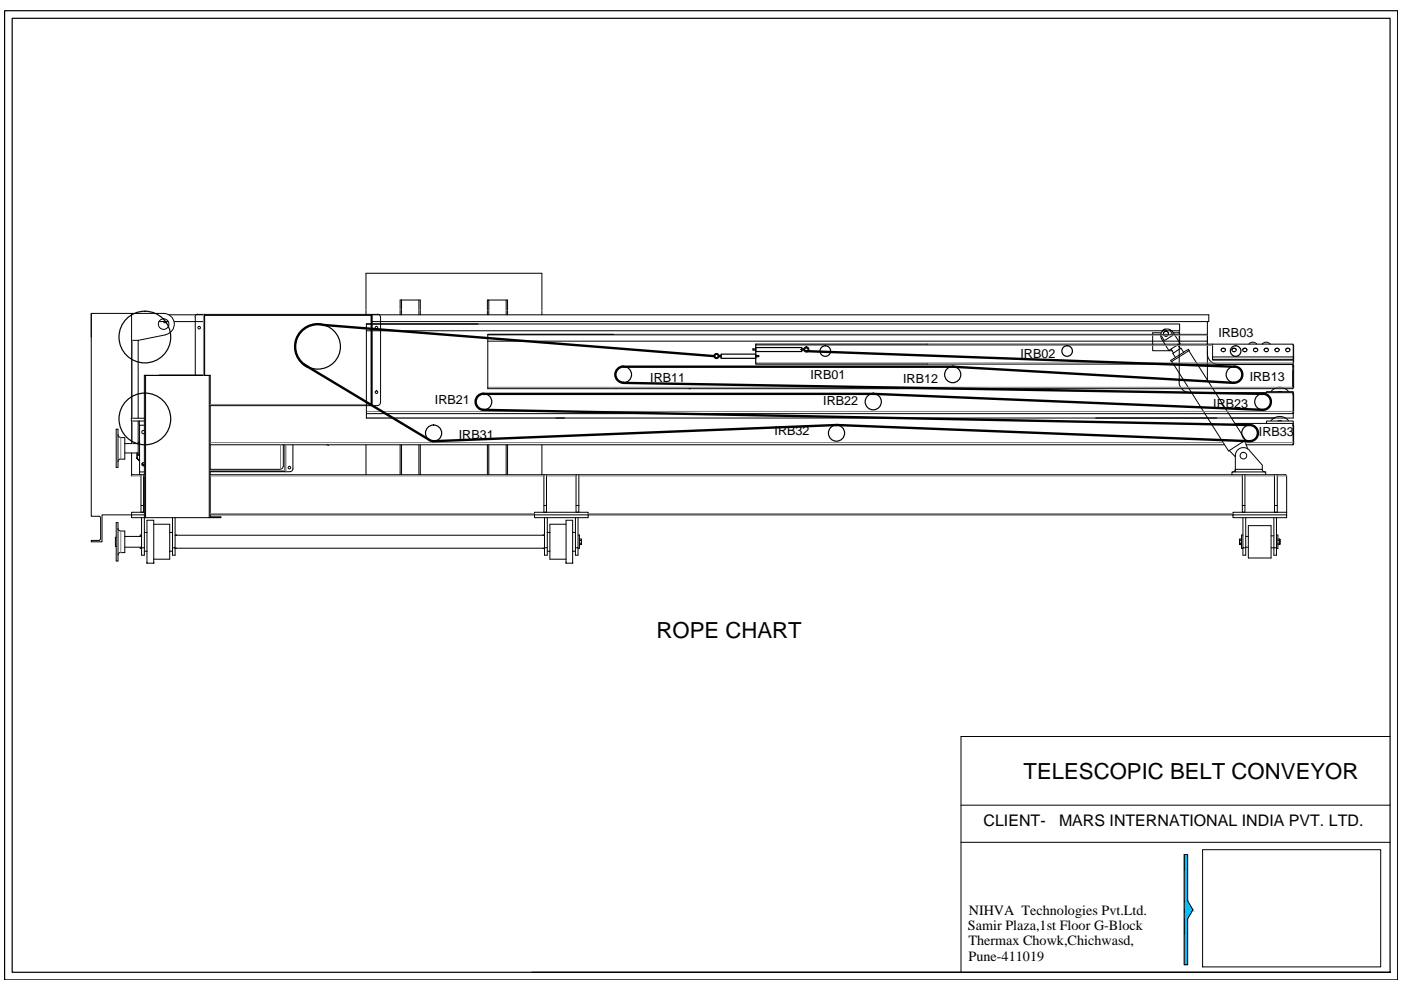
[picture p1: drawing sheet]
<svg xmlns="http://www.w3.org/2000/svg" width="297mm" height="210mm" viewBox="0 0 297 210" stroke-linecap="round" stroke-linejoin="round" font-family="sans-serif">
<!-- layer: 0 -->
<g fill="none" stroke="#000" stroke-width=".21">
<path d="M19.3 66.4v5.1M27.9 66.4h6.8a2.26 2.26 0 0 1 2.2 2.1 2.26 2.26 0 0 1-1.8 2.4M29.3 72.2v16.5M30.6 79.6h.3zM30.6 79.6v30.2h.3M30.9 79.6h13.5h-13.5M30.9 79.6v30.2M33.7 68.2h2M34.6 68.2l.4 .2 .4-.2M35.2 71l-5.9 1.2h-1.4M35.8 66.7h7.3M36.9 68.2h6.2"/>
<path d="M41.4 67.2v12.3M41.9 66.6l-.3 .1-.2 .5M42 66.7h1.3M43.3 79.5l-9.6 .1M43.3 66.9v12.7M43.4 66.7h35.3M44.4 79.6h.2h-.2v30.2h-13.5M44.6 79.6v30.2h-.2M77.6 65.6v-7.7h37.3v7.8M77.6 65.8v.9M77.7 70.1h172.4v-1.4h-172.4v19.9M78.7 66.9v-.2v.2h-35.4v-.2l.1 12.9"/>
<path d="M78.7 66.7h.2v19.3h-.2M78.9 66.7h177.4v1.5h-177.4M78.9 66.7h1.2M80.1 66.6l.3 .1 .2 .5M80.7 67.2v18.2M84.8 65.8v.9M85.1 63.6h4v2M85.1 63.6h-.3v2M85.1 63.6v2M85.1 65.8v.9M88.8 63.6v2M88.8 65.8v.9"/>
<path d="M89.1 65.8v.9M103.3 65.7v-2.1h.3v2.1M103.3 65.9v.8M103.4 70.9h152.6v1.4h-152.6M103.4 70.9v11.5h43M103.4 70.9h26.7M103.6 63.6h4v2.1M103.6 65.9v.8M107.3 63.6v2.1M107.3 65.9v.8M107.6 65.9v.8M114.9 65.9v.8"/>
<path d="M196.7 73h60.4M246.2 70.6h-1.8v3.8h4.1M246.5 70.2a1.43 1.43 0 0 1 2.2 .2l1.5 2.4-2.4 1.5-1.6-2.7v-.9zM247.1 69.8l-.7 .4M247.9 69.8l.8 1.3-1.5 .9-.4 .2-.7-1.2M248.2 76.4l3.7-2.3 .2 .2-3.7 2.4zM248.3 74l.5 .8M248.8 70.6h1.3v2.1M249.7 73.1l.5 .8M250 70.1v10.9M250.1 72.9v.8M251 74.7l-.6-.9-.8 .5-.9 .6 .5 .9"/>
<path d="M252.1 74.4l12 18.9-2.8 1.8-.8 .5-12-18.9M256 75a2.26 2.26 0 0 0 2.3 2.2M256 68.2v12.4M257.1 75.7h17.1v.5h-17.1zM257.1 76.2v.2h17.1v-.2M257.1 73h17.1v2.7M257.1 73v2.7M258.3 77.3h15.8v5.1h-128M258.9 74.2l.3-.3h.5l.1 .3M261.2 74.2l.3-.3h.5l.1 .3M263.5 74.2l.3-.3h.4l.2 .3M265.8 74.2l.1-.3h.2a.39 .39 0 0 1 .6 .3"/>
<path d="M266.5 72.9a1.08 1.08 0 0 0-1.7 0M268 74.2l.4-.3h.3l.2 .3M269.3 72.9a1.08 1.08 0 0 0-1.7 0M270.3 74.2l.3-.3h.5l.1 .3M272.6 74.2l.3-.3h.4l.2 .3M274.1 77.3l.2 .3M274.1 77.6h.2v4.3M274.1 78.6v3.3h.2M274.1 77.8h.2M274.2 73.2l.1 .3-.1 3.5M274.2 76.4v.8h-77.5M24.6 91h.4v8.1h-.4z"/>
<path d="M25 92.2l.3 .5 1.2 .1v4.6h-.9M25.6 97.3l-.3 .1-.3 .5M26.5 94.1h2.8M26.5 96h2.8M27.9 88.7v5.4M27.9 88.7h2.7M27.9 89.3h2.7M27.9 88.7v-22.3h-8.6v43.1h1.7l.3 .2M27.9 96v4.9M29 97.1l.1 .1M29 96v1.1l.1-1.1M29.1 96.5h.5"/>
<path d="M29.1 97.2l.5 .6M29.1 97.2l.5 .5M29.3 93.8h.3M29.3 89.3v7h.3M29.5 89.3l.1 .9M30.1 98.3l.5 .5M30.2 98.2l.4 .5-.4-.4M30.6 91.3a.36 .36 0 0 0-.5 .3 .36 .36 0 0 0 .5 .3M30.6 98.1a.36 .36 0 0 0-.5 .3 .36 .36 0 0 0 .5 .3M30.6 90.2h-1v9.9h1M44.6 86h34.1M44.6 99.9h15.8"/>
<path d="M44.6 94.3h215M60.1 94.3l-.1 4.6-.3 .5-15.1 .1M60.4 94.3v5.7h1.2M62.1 99.4l-.3 .5-.3 .1M62.1 94.3v5.1M69.3 94.3l.4 .1M77.6 94.3v6.4M77.7 87.7h196.5M78.7 85.8v.2v-19.1v18.9M78.9 86h1.2M80.6 85.4l-.2 .5-.3 .1M84.8 94.3v6.4"/>
<path d="M85.1 94.3v6.4M88.8 94.3v6.4M89.1 94.3v6.4M103.3 94.3v6.4M103.6 94.3v6.4M107.3 94.3v6.4M107.6 94.3v6.4M114.9 94.3v6.4M250 80.9a2.26 2.26 0 0 0 2.2 2.3M252.3 83.3h21.9M260.6 95.5l1.3 1.3M261.8 89.8h12.4"/>
<path d="M263.9 93.5l.6 1.7M267.6 99.5l.3 .5 .3 .1M268.5 89.8v-.5h5.7v.5M268.5 83.3v-.3h5.7v4.2M271.7 89.2h-.8M271.7 83.1h-.8M273.2 89.2a2.35 2.35 0 0 0-3.7 0M273.2 83a2.35 2.35 0 0 0-3.7 0M274.1 83.5l.1 .2M274.1 83.4l.2 .3M274.2 89.8l-.1 4.5 .2-.3v-3.7l-.2-.2 .1 .2M274.2 94.2l-10 .1"/>
<path d="M274.2 83.7l-.1 4M274.2 87.6v1h-156.3M274.3 83.7v3.7l-.2 .2M274.3 81.9v.2h-.2M274.3 82l-.2 .4M21.3 114.3l-.3 .2M21.3 109.8v4.5M24.6 113.9h-.1v2h.1M24.6 110.8h.4v8.1h-.4zM25 112l.3 .5 1.2 .1v4.6h-1.2l-.3 .5M26.5 116h3.5M26.5 113.7h3.5"/>
<path d="M28.1 100.6l-.2 .3M28.2 100.7h1.4M29.6 100.1v.6h1M29.7 116v.3h.3M29.9 100.7v6.5h.5v-6.5M29.9 107.2v1.4h.5v-1.4M30 116.1v1.6h.6v-1.6M30 113.4h-.3v.3M30.6 109.2h-2.7v.6h2.7v6.3h-.6v-6.3M30.6 108.6h-2.7v.6h-6.3v5.7h-2.3v-.3h1.7M30.6 112.9h.6M30.6 116.9h.6"/>
<path d="M31.2 112.9v4M31.2 112.9v-2.6h1.4v9.1M31.2 119.4h.1M31.2 119.4h1.4M31.2 116.9v2.5M32.6 119.4h.1M32.6 111.2h3.4v7.4h-3.4M36 112.9h.6M36 116.9h.6M36.6 109.8v6.3h.5v-6.3M36.6 116.1v1.6h.5v-1.6M37.1 116.2h78.3"/>
<path d="M37.1 113.5h78.3M37.1 113.4l.3 .1M37.4 116.2l-.3 .1M44.6 109.6h2.1v.2h-2.1M44.6 100h15.8M44.6 109.2h68.7M44.6 100.7h70.7M46.7 109.6h.2v.2h-.2M113.3 109.2h11.4v.6h-11.4zM113.3 109.2v-.6h11.4v.6h136.7M115.1 116.2l.3 .1M115.3 107.2h.6v1.4h-.6z"/>
<path d="M115.3 107.2v-6.5h.6v6.5M115.4 109.8v6.3h.6v-6.3M115.4 116.1v1.6h.6v-1.6M115.4 113.4l-.3 .1M115.9 100.7h6.2M116 112.9h.6M116 116.9h.6M116.6 112.9v4M116.6 116.9v1.7h3.4M120 119.4h.1M120 119.4v-9.1h1.4v9.1M120 119.4h1.4"/>
<path d="M120 111.2h-3.4v1.7M121.4 119.4h.1M121.4 112.9h.6M121.4 116.9h.6M122 109.8v6.3h.6v-6.3M122 116.1v1.6h.6v-1.6M122.1 107.2h.6v1.4h-.6zM122.1 107.2v-6.5h.6v6.5M122.6 113.4h.3v2.9h-.3M122.7 100.7h140.7M122.9 114.3h.3l.1 .1-.1-.1M122.9 115.5h.3l.1-.2-.1 .2"/>
<path d="M122.9 115.2h.3M122.9 114.6h.3M123.3 114.4v.9zM261.2 100.7v-.6h7.2v.6M261.3 100.1l.3-.1 .3-.5h5.7v-.9l-2.7-3.1a1.71 1.71 0 0 0-1.9-.5 1.71 1.71 0 0 0-1.1 1.6v3.5M261.4 109.2h11.4v.6h-11.4zM261.4 109.2v-.6h11.4v.6M262.8 114.3v.6v-.6h.4M262.8 115.2v-.3v.4v-.1h.4M262.8 115.5v-.2v.2h.4M262.8 114.6h.4M263.4 100.7h.5v7.9h-.5z"/>
<path d="M263.4 107.2h.5M263.5 113.4h-.3v2.9h.3M263.5 109.8v6.3h.6v-6.3M263.5 116.1v1.6h.6v-1.6M263.9 100.7h6.3M264.1 116h.6M264.1 113.7h.6M264.7 111.4h4.8v6.9h-4.8zM269.5 116.1h.6v1.6h.5v-1.6M269.5 113.6h.6M270.1 109.8v6.3h.5v-6.3M270.2 107.2h.6v1.4h-.6z"/>
<path d="M270.2 107.2v-6.5h.6v6.5M270.6 113.4h.3v2.9h-.3M270.8 100.7h1.7M270.9 115.5l.5-.1v-.5l-.1 .6M270.9 114.3h.4l.1 .1M270.9 115.2h.4M270.9 114.6h.4M271.3 114.3l.1 .1M271.4 114.4v.5zM272.5 100.6l.3 .3M272.8 100.9v7.7M294.7 156.2h-90.9v49.9"/>
<path d="M203.8 170.7h90.9M203.8 178.6h90.9M251.1 181.2h.7v9.8l1.1 1.9-1.1 1.9v9.7h-.7zM255 180.2h37.7v24.8h-37.7z"/>
<circle cx="34.7" cy="68.7" r="1.12"/>
<circle cx="42.2" cy="69.5" r=".28"/>
<circle cx="79.8" cy="69.5" r=".28"/>
<circle cx="247.2" cy="70.7" r=".53"/>
<circle cx="259.4" cy="74.1" r=".43"/>
<circle cx="261.7" cy="74.1" r=".43"/>
<circle cx="263.9" cy="74.2" r=".41"/>
<circle cx="266.2" cy="74.1" r=".43"/>
<circle cx="268.5" cy="74.1" r=".43"/>
<circle cx="270.8" cy="74.1" r=".43"/>
<circle cx="273.1" cy="74.1" r=".43"/>
<circle cx="61.4" cy="99.2" r=".28"/>
<circle cx="79.8" cy="83.1" r=".28"/>
<circle cx="263.6" cy="96.6" r=".7"/>
</g>
<g fill="none" stroke="#808080" stroke-width=".21">
<path d="M28.1 72.2v16.5M43.1 66.7v12.8M103.4 71.1h152.6M160.2 73.2h96.9M160.2 76.9h114M266 73h-.8M268.9 73h-.8M25.6 92.8v4.6M28.1 89.3v4.8M44.6 85.8h34.1M44.6 99.8h15.8M44.6 93.8h214.7"/>
<path d="M59.5 94.3v5.2M60.6 94.3v5.7M77.7 87.2h196.5M103.4 82.1h170.7M264 93.8h10.2M25.6 112.6v4.6M27.9 100.9h2M30.4 100.9h.2M44.6 108.9h68.7M44.6 100.9h70.7M115.9 100.9h6.2M122.7 100.9h140.7"/>
<path d="M124.7 108.9h136.7M263.9 100.9h6.3M270.8 100.9h2"/>
</g>
<g fill="none" stroke="#000" stroke-width=".25">
<path d="M1 2.3h295.3v205.5h-295.3zM2.6 3.9h292.1v202.2h-292.1zM77.7 68.7h23.6M152.4 75.4h.5v.2h-.5zM152.9 75.1h7.3v.9h-7.3zM160.2 73.7h9.8v.8h-9.8zM160.2 74h-.6v.2h.6M160.2 75.4h.7v.2h-.7M169.8 74.1h.2M170 74h.4v.2h-.4M196.7 73h-36.5v4.2h36.5M77.7 88.6h42"/>
<path d="M190.2 82.4h.1M232.3 88.6h25.7M112.7 206.1h182"/>
<circle cx="30.7" cy="71.5" r="5.5"/>
<circle cx="67.4" cy="73.5" r="4.8"/>
<circle cx="132.2" cy="79.4" r="1.71"/>
<circle cx="151.9" cy="75.5" r=".53"/>
<circle cx="151.9" cy="75.5" r=".36"/>
<circle cx="171" cy="74.1" r=".53"/>
<circle cx="171" cy="74.1" r=".36"/>
<circle cx="175" cy="74.4" r="1.12"/>
<circle cx="202" cy="79.4" r="1.71"/>
<circle cx="226.3" cy="74.4" r="1.12"/>
<circle cx="261.7" cy="79.4" r="1.71"/>
<circle cx="262" cy="74.4" r="1.12"/>
<circle cx="30.7" cy="88.8" r="5.5"/>
<circle cx="91.9" cy="91.8" r="1.71"/>
<circle cx="102.6" cy="85.2" r="1.71"/>
<circle cx="177.4" cy="91.8" r="1.71"/>
<circle cx="185.1" cy="85.2" r="1.71"/>
<circle cx="265" cy="91.8" r="1.71"/>
<circle cx="267.7" cy="85.2" r="1.71"/>
</g>
<g fill="none" stroke="#000" stroke-width=".51">
<path d="M64.4 77.2l26.6 16.1 .8 .2 85.5-3.4M68.6 68.9a4.8 4.8 0 0 0-5.7 2.9 4.8 4.8 0 0 0 2.4 6M68.7 68.9l82.7 6.6M132.2 77.7a1.71 1.71 0 0 0-1.7 1.7 1.71 1.71 0 0 0 1.7 1.7M132.2 77.8h69.8l59.6 3.4M170.9 74.5l90.8 3.3M202 77.7h.2M261.7 77.7a1.71 1.71 0 0 1 1.7 1.8 1.71 1.71 0 0 1-1.8 1.6M102.6 83.5a1.71 1.71 0 0 0-1.8 1.7 1.71 1.71 0 0 0 1.7 1.7l162.5 3.2a1.72 1.72 0 0 1 1.7 1.8 1.72 1.72 0 0 1-1.8 1.6l-87.4-3.4M102.6 83.5h82.6M132.2 81.2l135.6 2.3M177.4 90.1h-.1"/>
<path d="M185.1 83.5h.1M267.8 83.5a1.71 1.71 0 0 1 1.7 1.7 1.71 1.71 0 0 1-1.8 1.7l-82.4-3.4"/>
</g>
<g fill="#00bfff" stroke="#00bfff" stroke-width=".21">
<path d="M251.1 181.2v9.8h.7zM251.1 181.2h.7v9.8z"/>
<path d="M251.1 191v1.9h1.8zM251.1 191h.7l1.1 1.9z"/>
<path d="M251.1 192.9v1.9h.7zM251.1 192.9h1.8l-1.1 1.9z"/>
<path d="M251.1 194.8v9.7h.7zM251.1 194.8h.7v9.7z"/>
</g>
<g font-size="4.7">
<text x="139.2" y="135.4">ROPE CHART</text>
<text x="217" y="165.1">TELESCOPIC BELT CONVEYOR</text>
</g>
<g font-size="3.4">
<text x="208.5" y="175.2">CLIENT-</text>
<text x="224.5" y="175.2">MARS INTERNATIONAL INDIA PVT. LTD.</text>
</g>
<g font-size="3">
<text x="205.2" y="197.2">Samir Plaza,1st Floor G-Block</text>
<text x="205.4" y="194">NIHVA Technologies Pvt.Ltd.</text>
<text x="205.3" y="200.4">Thermax Chowk,Chichwasd,</text>
<text x="205.4" y="203.7">Pune-411019</text>
</g>
<g font-size="2.7">
<text x="258.3" y="71.4">IRB03</text>
<text x="216.4" y="76">IRB02</text>
<text x="137.9" y="81">IRB11</text>
<text x="171.8" y="80.4">IRB01</text>
<text x="191.5" y="81.2">IRB12</text>
<text x="265" y="80.8">IRB13</text>
<text x="92.2" y="85.7">IRB21</text>
<text x="174.5" y="86">IRB22</text>
<text x="257.2" y="86.5">IRB23</text>
<text x="97.3" y="93.1">IRB31</text>
<text x="164.2" y="92.3">IRB32</text>
<text x="266.9" y="92.5">IRB33</text>
</g>
</svg>
